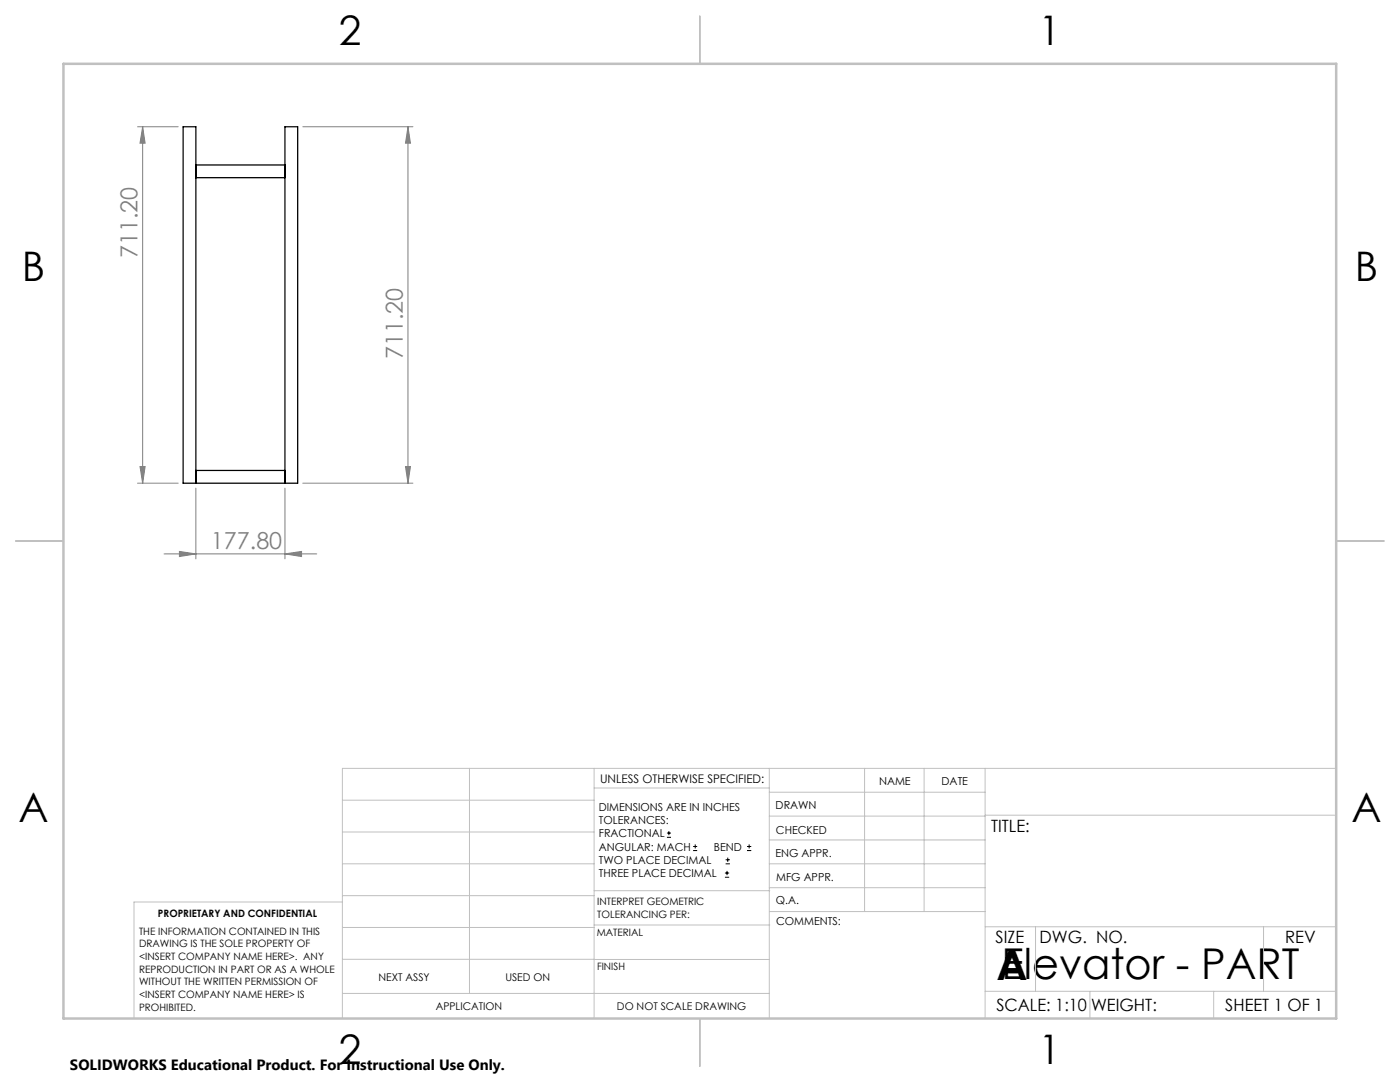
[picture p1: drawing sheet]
<svg xmlns="http://www.w3.org/2000/svg" width="279mm" height="216mm" viewBox="0 0 279 216" stroke-linecap="round" stroke-linejoin="round" font-family="sans-serif">
<g fill="none" stroke="#000" stroke-width=".2">
<path d="M133.1 167.1h.8M133.1 166.2h.8M133.5 165.8v.9M138.3 169.7h.8M138.3 168.9h.8M138.7 168.5v.8M144.7 175h.8M144.7 174.2h.8M144.8 172.4h.9M144.8 171.6h.9M145.1 173.8v.8M145.2 171.1v.9"/>
<path d="M149.1 169.7h.8M149.1 168.9h.8M149.5 168.5v.8"/>
</g>
<g fill="none" stroke="#808080" stroke-width=".2">
<path d="M27.4 25.3h8.2M28.5 25.3l.5 3.3h-1.1zM28.5 25.3v71.1M60.4 25.3h22M81.4 25.3l.5 3.3h-1zM81.4 25.3v71.1M27.4 96.4h8.2M27.9 93.1h1.1l-.5 3.3zM39.1 97.4v14.1M56.9 97.4v14.1M60.4 96.4h22M80.9 93.1h1l-.5 3.3z"/>
<path d="M32.7 110.5h30.5M35.8 110l3.3 .5-3.3 .6zM56.9 110.5l3.3-.5v1.1z"/>
</g>
<g fill="none" stroke="#c0c0c0" stroke-width=".2">
<path d="M68.3 159.7h50.3M93.7 153.3v44.9M118.6 153.3v49.9M118.6 157.2h34.9M153.5 153.3v49.9M153.5 158.1h43.1M172.5 153.3v28.6M184.4 153.3v28.6M196.6 153.3v49.9M266.7 153.3h-198.4v49.9M68.3 178.7h50.3M68.3 172.4h50.3"/>
<path d="M68.3 166h50.3M68.3 180h-41.6v23.2M118.6 177.7h35M153.5 167.6h43.1M153.5 162.8h43.1M153.5 172.4h43.1M153.5 177.1h43.1M196.6 162.7h70.1M68.3 198.2h85.2M68.3 191.4l85.2 .1M68.3 185.1h50.3M118.6 184.6h35"/>
<path d="M153.6 181.9h43M196.6 197.8h70.1M196.6 184.9h70.1M206.7 184.9v12.9M217.5 197.8v5.4M242.2 197.8v5.4M252.2 184.9v12.9"/>
</g>
<path d="M139.7 3.2v9.5M3.1 107.9h9.6M266.7 107.9h9.5M139.7 203.2v9.6" fill="none" stroke="#c0c0c0" stroke-width=".25"/>
<path d="M12.7 12.7h254v190.5h-254z" fill="none" stroke="#c0c0c0" stroke-width=".5"/>
<g fill="#808080">
<path d="M56.9 110.5l3.3-.5v1.1zM35.8 110l3.3 .5-3.3 .6z"/>
<path d="M80.9 93.1h1l-.5 3.3zM81.4 25.3l.5 3.3h-1zM27.9 93.1h1.1l-.5 3.3zM28.5 25.3l.5 3.3h-1.1z"/>
</g>
<path d="M39.1 32.9h17.8M39.1 35.5h17.8M39.1 96.4v-71.1h-2.6v71.1h22.9v-71.1h-2.5v71.1M39.1 93.9h17.8" fill="none" stroke="#000" stroke-width=".25"/>
<g font-size="8.5">
<text x="198.9" y="195.5">A</text>
<text x="199.9" y="195.4">Elevator - PART</text>
</g>
<g font-size="8.1">
<text x="67.6" y="8.9">2</text>
<text x="207.3" y="8.9">1</text>
<text x="4.4" y="56.2">B</text>
<text x="270.4" y="56.2">B</text>
<text x="3.7" y="164.1">A</text>
<text x="269.7" y="164.1">A</text>
<text x="67.6" y="212.4">2</text>
<text x="207.3" y="212.4">1</text>
</g>
<g font-size="4.7" fill="#808080">
<text x="27.5" y="51.5" transform="rotate(-90 27.5 51.5)">711.20</text>
<text x="80.4" y="71.7" transform="rotate(-90 80.4 71.7)">711.20</text>
<text x="42.1" y="109.5">177.80</text>
</g>
<g font-size="3.4">
<text x="197.8" y="166">TITLE:</text>
<text x="198.7" y="188.1">SIZE</text>
<text x="207.5" y="188.1">DWG. NO.</text>
<text x="256.5" y="188.2">REV</text>
<text x="198.8" y="201.7">SCALE: 1:10</text>
<text x="217.7" y="201.8">WEIGHT:</text>
<text x="244.5" y="201.7">SHEET 1 OF 1</text>
</g>
<text font-size="3" x="14" y="213.5">SOLIDWORKS Educational Product. For Instructional Use Only.</text>
<text font-size="2.4" x="119.8" y="156.2">UNLESS OTHERWISE SPECIFIED:</text>
<g font-size="2.2">
<text x="119.5" y="161.8">DIMENSIONS ARE IN INCHES</text>
<text x="154.8" y="161.4">DRAWN</text>
<text x="175.4" y="156.6">NAME</text>
<text x="187.9" y="156.7">DATE</text>
<text x="119.5" y="164.4">TOLERANCES:</text>
<text x="119.5" y="167.1">FRACTIONAL</text>
<text x="154.9" y="166.3">CHECKED</text>
<text x="119.5" y="169.7">ANGULAR: MACH</text>
<text x="119.5" y="172.4">TWO PLACE DECIMAL</text>
<text x="142.5" y="169.7">BEND</text>
<text x="154.8" y="171">ENG APPR.</text>
<text x="119.5" y="175">THREE PLACE DECIMAL</text>
<text x="154.9" y="175.7">MFG APPR.</text>
<text x="154.9" y="180.4">Q.A.</text>
<text x="154.9" y="184.6">COMMENTS:</text>
</g>
<g font-size="2.1">
<text x="75.5" y="195.7">NEXT ASSY</text>
<text x="100.9" y="195.7">USED ON</text>
<text x="86.9" y="201.5">APPLICATION</text>
<text x="123.1" y="201.6">DO NOT SCALE DRAWING</text>
</g>
<g font-size="2">
<text x="31.5" y="182.9">PROPRIETARY AND CONFIDENTIAL</text>
<text x="119.2" y="180.6">INTERPRET GEOMETRIC</text>
<text x="119.2" y="183.1">TOLERANCING PER:</text>
<text x="27.8" y="186.5">THE INFORMATION CONTAINED IN THIS</text>
<text x="27.8" y="189">DRAWING IS THE SOLE PROPERTY OF</text>
<text x="27.8" y="191.6">&lt;INSERT COMPANY NAME HERE&gt;. ANY</text>
<text x="119.1" y="186.7">MATERIAL</text>
<text x="27.8" y="194.1">REPRODUCTION IN PART OR AS A WHOLE</text>
<text x="27.8" y="196.6">WITHOUT THE WRITTEN PERMISSION OF</text>
<text x="119.1" y="193.5">FINISH</text>
<text x="27.8" y="199.1">&lt;INSERT COMPANY NAME HERE&gt; IS</text>
<text x="27.8" y="201.7">PROHIBITED.</text>
</g>
</svg>
